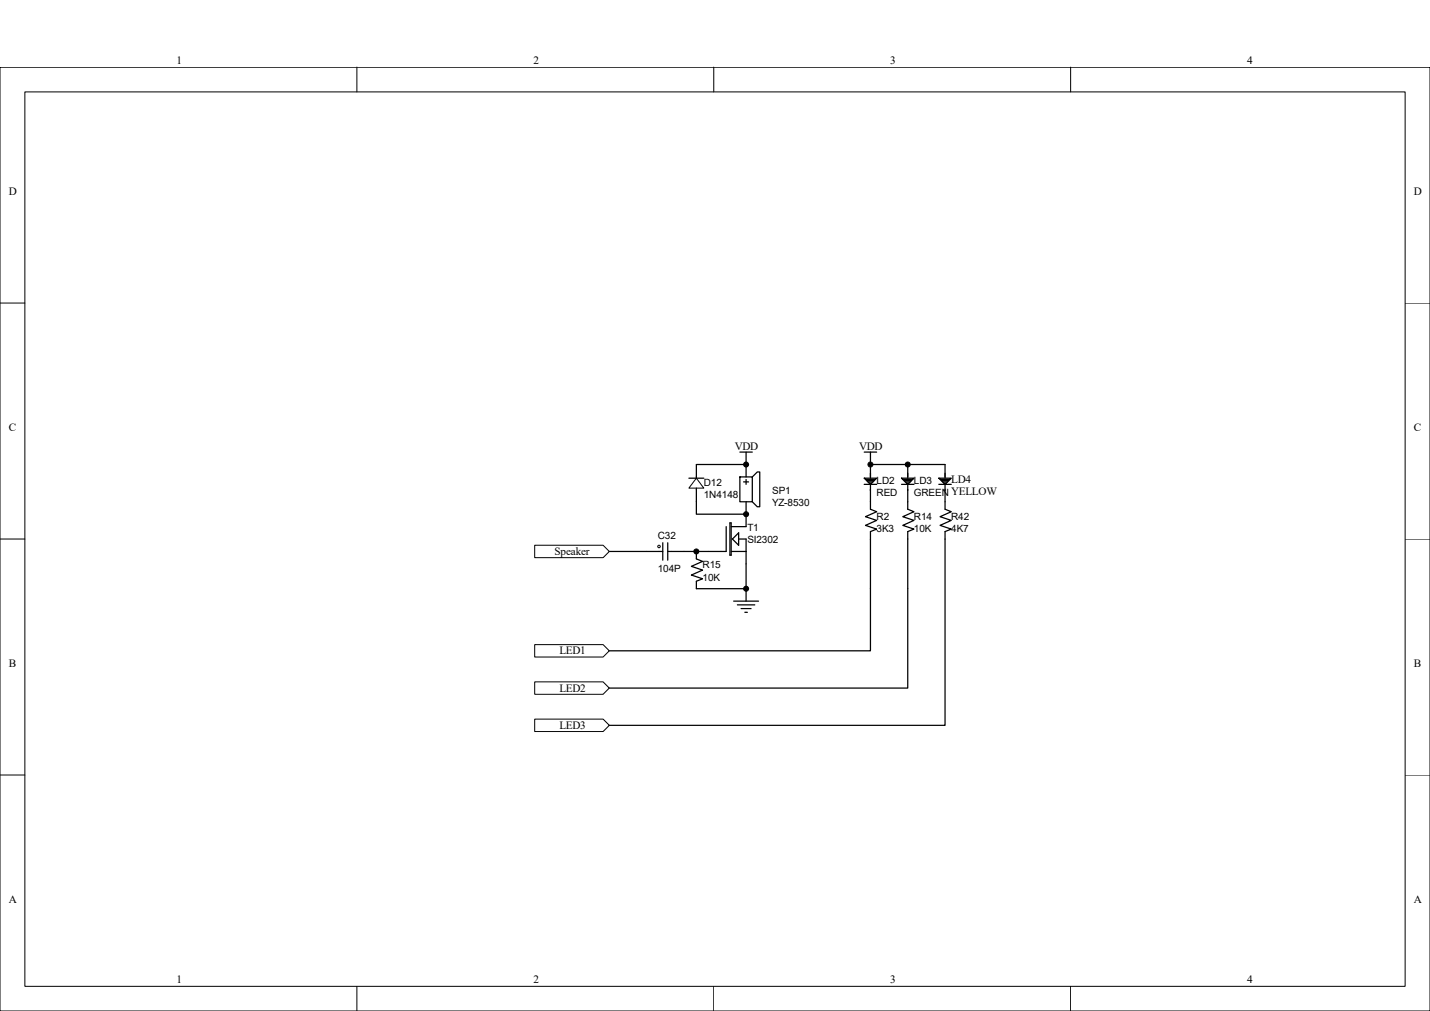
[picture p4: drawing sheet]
<svg xmlns="http://www.w3.org/2000/svg" width="297mm" height="210mm" viewBox="0 0 297 210" stroke-linecap="round" stroke-linejoin="round" font-family="sans-serif">
<g fill="none" stroke="#000" stroke-width=".21">
<path d="M0 14h297v196h-297zM5.2 19.1h286.6v185.8h-286.6zM74.1 13.9v5.2M148.2 13.9v5.2M222.4 13.9v5.2M0 63h5.2M291.8 63h5.2M0 112h5.2M291.8 112h5.2M0 161h5.2M291.8 161h5.2M74.1 204.9v5.1"/>
<path d="M148.2 204.9v5.1M222.4 204.9v5.1"/>
</g>
<path d="M153.7 99.1h2.6v5.1h-2.6zM153.7 93.9h2.6M155 93.9v5.2M155 99.6v1M156.3 99.1l1-1.1h.5v7.3h-.5l-1-1.1M142 114.6h5.2M144.6 104.2v2.6h10.4v-2.6M154.4 100.1h1.1M155 117.1v5.2" fill="none" stroke="#000" stroke-width=".26"/>
<path d="M144.6 99.3l1.6 2.1h-3.1z" fill="#fff" stroke="#000" stroke-width=".21"/>
<g fill="none" stroke="#000" stroke-width=".26">
<path d="M143.1 99.3h3.1M144.6 96.5v2.8M134.3 114.6h3.4M137.7 112.7v3.7M138.7 114.6h3.3M138.7 112.7v3.7M144.6 101.4v2.8M150.8 109.4v5.2h-3.6M151.6 108.6h.3v6.7h-.3zM151.9 114.6h3.1M152.1 112l1.3-1.3v2.6zM153.4 112h1.6v5.1"/>
<path d="M155 106.8v2.6h-3.1M152.4 124.9h5.1M153.2 125.6h3.6M153.9 126.4h2.1M154.7 127.2h.5M155 122.3v2.6"/>
</g>
<circle cx="136.9" cy="113.5" r=".27" fill="#fff" stroke="#000" stroke-width=".21"/>
<path d="M144.6 96.5h10.4M126.6 114.6h7.7M144.6 114.6v1.5l1.3 .5-2.3 1 2.3 .8-2.3 1.1 2.3 .7-1.3 .5v1.6h10.4" fill="none" stroke="#000" stroke-width=".26"/>
<path d="M111.1 113.3h14.2l1.3 1.3-1.3 1.2h-14.2z" fill-rule="evenodd" fill="#fff" stroke="#000" stroke-width=".21"/>
<g fill="#000" stroke="#000" stroke-width=".21">
<circle cx="144.6" cy="114.6" r=".52"/>
<circle cx="155" cy="122.3" r=".52"/>
</g>
<g fill="none" stroke="#000" stroke-width=".26">
<path d="M179.5 99.3h2.6l-1.3 1.3zM179.5 93.9h2.6M179.8 99.6h2M180 99.8h1.6M180.8 93.9v5.4M180.8 96.5h15.5M187.2 99.3h2.6l-1.3 1.3zM187.5 99.6h2.1M187.8 99.8h1.5M188.5 96.5v2.8M179.5 100.6h2.6M180.3 100.1h1"/>
<path d="M180.5 100.4h.5M180.8 100.6v5.2l1.3 .5-2.3 1 2.3 .8-2.3 1 2.3 .8-1.3 .5v11.9M187.2 100.6h2.6M188 100.1h1.1M188.3 100.4h.5M188.5 100.6v5.2l1.3 .5-2.3 1 2.3 .8-2.3 1 2.3 .8-1.3 .5v11.9"/>
</g>
<g fill="#fff" stroke="#000" stroke-width=".21">
<path d="M111.1 141.6h14.2l1.3 1.3-1.3 1.3h-14.2z" fill-rule="evenodd"/>
<path d="M111.1 133.9h14.2l1.3 1.3-1.3 1.3h-14.2z" fill-rule="evenodd"/>
</g>
<path d="M195 99.3h2.6l-1.3 1.3zM195.3 99.6h2M195.5 99.8h1.6M196.3 96.5v2.8M195 100.6h2.6M195.8 100.1h1M196 100.4h.5M196.3 100.6v5.2l1.3 .5-2.3 1 2.3 .8-2.3 1 2.3 .8-1.3 .5v1.6M180.8 122.3v12.9h-54.2M188.5 122.3v20.6h-61.9" fill="none" stroke="#000" stroke-width=".26"/>
<g fill="#000" stroke="#000" stroke-width=".21">
<circle cx="180.8" cy="96.5" r=".52"/>
<circle cx="188.5" cy="96.5" r=".52"/>
</g>
<path d="M111.1 149.4h14.2l1.3 1.3-1.3 1.3h-14.2z" fill-rule="evenodd" fill="#fff" stroke="#000" stroke-width=".21"/>
<path d="M196.3 112v38.7h-69.7" fill="none" stroke="#000" stroke-width=".26"/>
<g fill="#000" stroke="#000" stroke-width=".21">
<circle cx="155" cy="96.5" r=".52"/>
<circle cx="155" cy="106.8" r=".52"/>
</g>
<g font-size="2.3">
<text x="36.7" y="13.4">1</text>
<text x="110.8" y="13.4">2</text>
<text x="184.9" y="13.4">3</text>
<text x="259" y="13.4">4</text>
<text x="1.8" y="40.5">D</text>
<text x="293.7" y="40.5">D</text>
<text x="1.8" y="89.5">C</text>
<text x="293.7" y="89.5">C</text>
<text x="152.7" y="93.4">VDD</text>
<text x="178.5" y="93.4">VDD</text>
<text x="197.6" y="100.3">LD4</text>
<text x="115.2" y="115.3">Speaker</text>
<text x="116.2" y="135.9">LED1</text>
<text x="1.8" y="138.5">B</text>
<text x="116.2" y="143.7">LED2</text>
<text x="293.7" y="138.5">B</text>
<text x="116.2" y="151.4">LED3</text>
<text x="1.8" y="187.5">A</text>
<text x="293.7" y="187.5">A</text>
<text x="36.7" y="204.3">1</text>
<text x="110.8" y="204.3">2</text>
<text x="184.9" y="204.3">3</text>
<text x="259" y="204.3">4</text>
</g>
<g font-size="2.1">
<text x="146.2" y="101">D12</text>
<text x="182.1" y="100.5">LD2</text>
<text x="189.8" y="100.5">LD3</text>
<text x="146.2" y="103.5">1N4148</text>
<text x="160.4" y="102.5">SP1</text>
<text x="160.4" y="105.1">YZ-8530</text>
<text x="182.1" y="107.9">R2</text>
<text x="182.1" y="103">RED</text>
<text x="189.8" y="107.9">R14</text>
<text x="189.8" y="103">GREEN YELLOW</text>
<text x="197.6" y="107.9">R42</text>
<text x="136.6" y="112.1">C32</text>
<text x="155.2" y="110.3">T1</text>
<text x="155.2" y="112.9">SI2302</text>
<text x="182.1" y="110.5">3K3</text>
<text x="189.8" y="110.5">10K</text>
<text x="197.6" y="110.5">4K7</text>
<text x="136.6" y="118.8">104P</text>
<text x="145.9" y="118">R15</text>
<text x="145.9" y="120.6">10K</text>
</g>
</svg>
